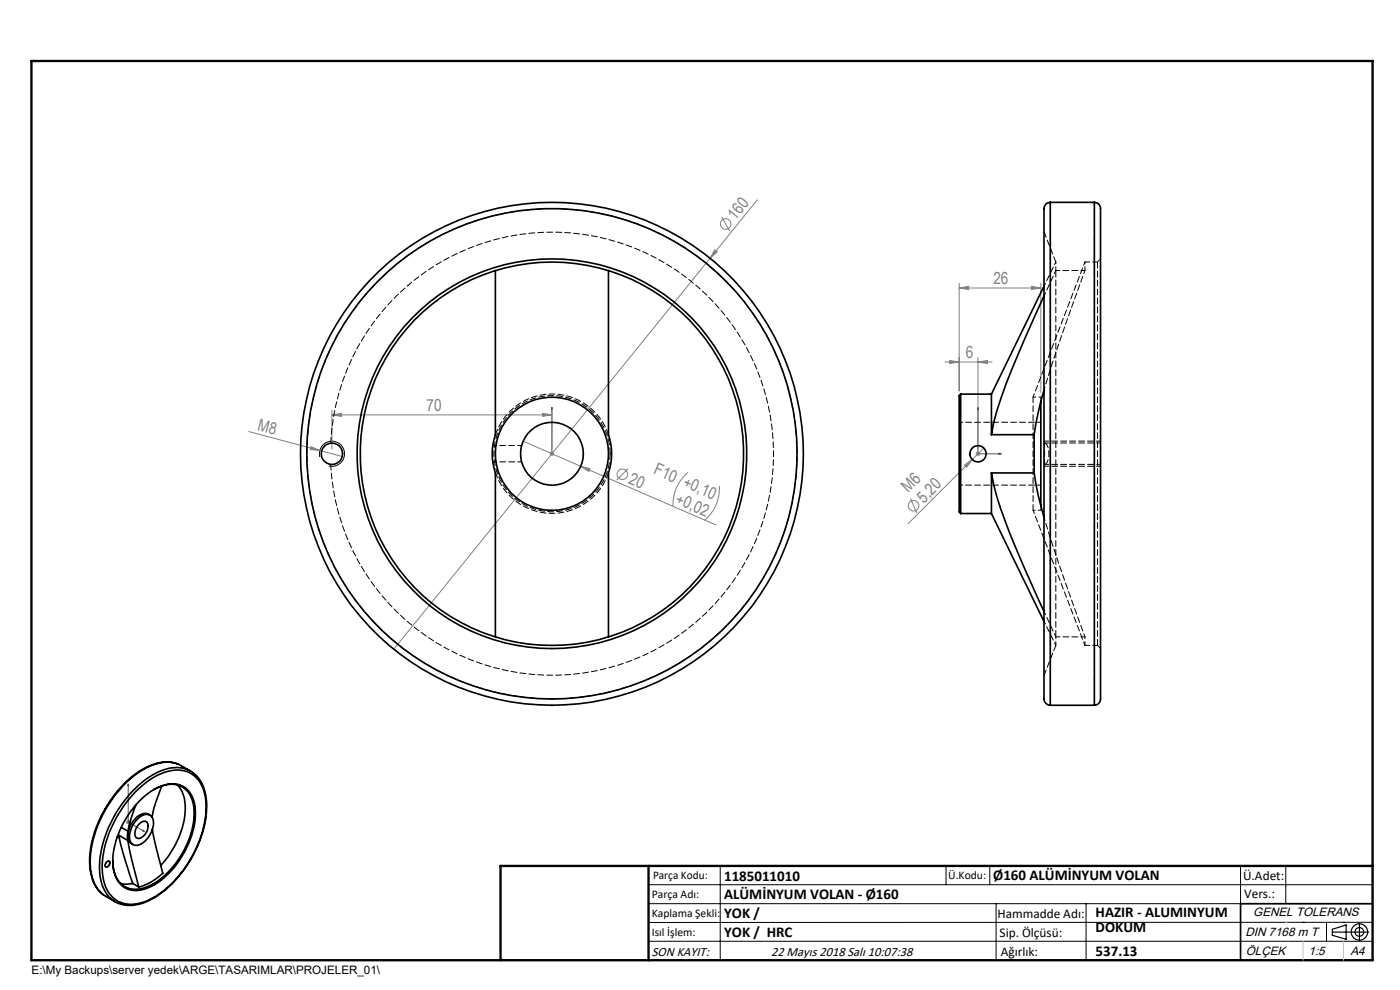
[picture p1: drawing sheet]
<svg xmlns="http://www.w3.org/2000/svg" width="297mm" height="210mm" viewBox="0 0 297 210" stroke-linecap="round" stroke-linejoin="round" font-family="sans-serif">
<g fill="none" stroke="#808080" stroke-width=".21">
<path d="M150.6 54.8l-67.1 82.9M151.6 53l.6 .4-1.6 1.4zM153.1 46l1.7 3M160.7 42.4l-10.1 12.4M200.5 76.8h10M201.5 76.5l2 .3-2 .3zM203.5 61.1l2-.4v.7zM203.5 60.1v22.8M203.5 61.1h17.3M207.5 76.8l2-.3v.6zM207.5 75.8v19.4M218.8 60.7l2 .4-2 .3z"/>
<path d="M220.8 60.1v23.1M52.8 91.5l20.2 5.4M66 94.7l1.8 .9-2-.3zM70.4 88l2-.3v.6zM70.4 87v8.2M70.4 88h46.7M111 93.6l12.2 5.3M115.1 87.7l2 .3-2 .3zM116.6 96.3h1M116.7 95.9l.7 .7M117.1 95.8v1M117.1 87v8.2"/>
<path d="M117.4 95.9l-.7 .7M123.2 98.9l2 .5-.3 .6zM123.2 98.9l28.7 12.5M133.2 99.4l-2.4 2.4M204.6 98.7l1.7-1.2-1.2 1.6zM207 96.3h1M207.1 95.9l.7 .7M207.5 95.8v1M208.7 95l-16 16.1M145.9 100.2a8.7 8.7 0 0 0-3.1 7.2M152.6 103.1a8.9 8.9 0 0 1-3.1 7.3M193.1 105.7l1.4 3.2"/>
<path d="M26.7 174.4h1M26.8 174.1l.8 .7M27.2 173.9v1M27.6 174.1l-.8 .7"/>
<circle cx="154" cy="47.5" r="1.11"/>
<circle cx="132" cy="100.6" r="1.13"/>
<circle cx="193.8" cy="107.3" r="1.11"/>
</g>
<g fill="none" stroke="#000" stroke-width=".21">
<path d="M67.8 96.9a2.68 2.68 0 0 1 2.4-3.3 2.68 2.68 0 0 1 2.9 2.9 2.68 2.68 0 0 1-3.4 2.3M22.7 182.7a.4 .4 0 0 1 .6-.1 .4 .4 0 0 1 0 .6 .65 .65 0 0 1-.3 .7 .65 .65 0 0 1-.7-.1v-.4zM137.6 187.7h153.6M137.6 191.7h153.6M137.6 199.7h153.6M152.8 183.7v20M200.7 183.7v4M210 183.7v4M211.3 191.7v12M230.4 191.7v12M263.2 183.7v20M272.8 183.7v8"/>
<path d="M276.4 195.6h.1M281.4 195.6v4.1M285 195.6h.1M291.2 195.6l-153.6 .1"/>
</g>
<path d="M221.6 98.9v-5.3" fill="none" stroke="#000" stroke-width=".21" stroke-dasharray="1.3 .6" stroke-dashoffset="-.1" stroke-linecap="butt"/>
<g fill="none" stroke="#000" stroke-width=".25">
<path d="M282.6 197.7h7.8M282.6 197.1l3-.9v3l-3-.8zM288.4 195.8v3.8M106.2 203.7h185"/>
<circle cx="288.4" cy="197.7" r="1.74"/>
<circle cx="288.4" cy="197.7" r=".93"/>
</g>
<path d="M117.1 96.1v.3zM117.1 86.4v.5v-.5M117.1 96.3h.1M117.1 86.4v9.9M207.5 86.4l.1 .5h-.2zM207.5 86.4v9.9h4.9M211.9 96.1l.5 .2-.5 .1zM27.2 166.3v8.1l3.5 2M27.2 166.3l.1 .5-.2-.1zM30.3 176.1l.4 .3-.4-.1z" fill="none" stroke="#00f" stroke-width=".21"/>
<path d="M221.6 98.9h11.9M233.5 93.6h-11.9" fill="none" stroke="#000" stroke-width=".21" stroke-dasharray="1.3 .6" stroke-dashoffset=".4"/>
<path d="M291.2 191.7h-28v12" fill="none" stroke="#000" stroke-width=".35"/>
<path d="M6.7 12.9h284.5v190.8h-284.5zM137.6 183.7v20M291.2 183.7h-185v20" fill="none" stroke="#000" stroke-width=".5"/>
<path d="M276.4 199.7v4M285 199.7v4" fill="none" stroke="#c0c0c0" stroke-width=".21"/>
<path d="M272.8 195.6h.1" fill="none" stroke="#c0c0c0" stroke-width=".25"/>
<g fill="#00f">
<path d="M117.1 96.1v.3zM117.1 86.4v.5z"/>
<path d="M211.9 96.1l.5 .2-.5 .1zM207.5 86.4l.1 .5h-.2z"/>
<path d="M30.3 176.1l.4 .3-.4-.1zM27.2 166.3l.1 .5-.2-.1z"/>
</g>
<g fill="#808080">
<path d="M66 94.7l1.8 .9-2-.3z"/>
<path d="M204.6 98.7l1.7-1.2-1.2 1.6z"/>
<path d="M151.6 53l.6 .4-1.6 1.4z"/>
<path d="M123.2 98.9l2 .5-.3 .6z"/>
<path d="M115.1 87.7l2 .3-2 .3zM70.4 88l2-.3v.6zM207.5 76.8l2-.3v.6zM201.5 76.5l2 .3-2 .3zM218.8 60.7l2 .4-2 .3zM203.5 61.1l2-.4v.7z"/>
</g>
<g fill="none" stroke="#000" stroke-width=".35">
<path d="M105.1 57.4v34.8a12.6 12.6 0 0 0 0 8.1v34.8M129.1 57.4v34.8a12.6 12.6 0 0 1 0 8.1v34.8M222.8 42.9a1.47 1.47 0 0 0-1.3 1.8v101.6a3.9 3.9 0 0 0 .4 2.9l.4 .3 .5 .1M222.8 42.9v106.7M222.8 42.9h9.4M232.2 42.9a1.43 1.43 0 0 1 1.3 1.8v101.6a3.9 3.9 0 0 1-.4 2.9l-.4 .3-.5 .1M232.2 42.9v106.7M221.5 62.8l-.7 1.4a232.7 232.7 0 0 0-9.3 23l-1.2 5M221.5 60.7l-11.2 22.9M203.8 83.6v25.3M203.8 83.6a.85 .85 0 0 0-.3 1v23.3a.89 .89 0 0 0 .3 1M203.8 83.6h6.5"/>
<path d="M210.3 83.6v8.6M210.3 92.2h9.1M219.4 92.2v8.1M220.8 85.1v22.2M221.5 82.8a67.3 67.3 0 0 0-2.1 9.4M203.8 108.9h6.5M210.3 100.3v8.6M210.3 100.3a78.4 78.4 0 0 0 6.3 18.5l4.9 10.9M210.3 108.9l11.2 22.9M210.3 100.3h9.1M219.4 100.3a61.9 61.9 0 0 0 2.1 9.5M222.8 149.6h9.4"/>
<path d="M24.9 177.5l.4 .2M25.7 175.5l1.5 .8M27.2 178.3l.7 3.8 1.6 6.1M27.2 176.3l-.2 .9 .2 1.1M27.2 178.3l-2-1.1 .9 3.7 2.1 6.5M28.2 167.7a13.9 13.9 0 0 1 9.5-4.9 6.5 6.5 0 0 1 6 6.1 21.9 21.9 0 0 1-4 14.7 19 19 0 0 1-10.2 8.2 6.2 6.2 0 0 1-8.1-5.2 20.8 20.8 0 0 1 3.2-14.2l1.5-2.1zM28.8 170.8l-1 2.9-.6 2.6M28.9 167.8a13.5 13.5 0 0 1 8.7-4.5 5.9 5.9 0 0 1 5.8 5.1 19.7 19.7 0 0 1-2.7 13.2 20.4 20.4 0 0 1-10.4 9.8 5.9 5.9 0 0 1-8.1-3.8 17.7 17.7 0 0 1 1.9-12.9 25.6 25.6 0 0 1 4.8-6.9zM29.3 173.6a1.98 1.98 0 0 1 2.8-.4 3.9 3.9 0 0 1-.7 4.5 3.2 3.2 0 0 1-3 1.5 2.45 2.45 0 0 1-.6-3.2l.7-1.5zM29.4 174.9a1.1 1.1 0 0 1 2-.1 2.62 2.62 0 0 1-2.2 3 1.31 1.31 0 0 1-.4-1.9zM29.5 170a10.3 10.3 0 0 1 7.8-3.7 5.1 5.1 0 0 1 4.1 5.3 19 19 0 0 1-5.5 13.6 10.3 10.3 0 0 1-7.8 3.7 5 5 0 0 1-4.1-4.8 18.3 18.3 0 0 1 5-13.6zM31.8 172.9a2.28 2.28 0 0 0-3.1 .8 4.8 4.8 0 0 0-1.4 4.7l.9 .7"/>
<path d="M32.3 175.9l.8 3.6 1.4 5.7a11.8 11.8 0 0 1-5 3M32.6 167.5a5.6 5.6 0 0 1 6.8 0 7.7 7.7 0 0 1 1.7 6.6 19.2 19.2 0 0 1-9.1 13.6 5.3 5.3 0 0 1-6.6-.6 7.3 7.3 0 0 1-1.5-4.5M34.3 166.7l-1.6 4.5-.5 2.2M37.6 166.5a7.6 7.6 0 0 1 1.6 6.5 19.9 19.9 0 0 1-5.1 10.6M37.7 162.1a9 9 0 0 0-8.2 1.5 24.9 24.9 0 0 0-10.5 19.5 8.3 8.3 0 0 0 2.8 6.6M37.8 162.1l2.6 1.5M37.8 162.1a8.2 8.2 0 0 0-7.4 1.1 24.8 24.8 0 0 0-11.3 19.6 8.2 8.2 0 0 0 3.1 7.2l2.2 1.3M22.8 182.7a.37 .37 0 0 1 .5 .1 .37 .37 0 0 1-.1 .5 .52 .52 0 0 1-.3 .5 .52 .52 0 0 1-.6-.1l.2-.6zM25.6 187.4l1.1 .2 1.5-.2M28.2 187.4l1.3 .8"/>
<circle cx="70.4" cy="96.2" r="2.26"/>
<circle cx="117.1" cy="96.2" r="40.7"/>
<circle cx="117.1" cy="96.2" r="41.3"/>
<circle cx="117.1" cy="96.2" r="6.7"/>
<circle cx="117.1" cy="96.3" r="12"/>
<circle cx="117.1" cy="96.3" r="53.3"/>
<circle cx="117.1" cy="96.3" r="52"/>
<circle cx="207.5" cy="96.3" r="1.74"/>
</g>
<path d="M117.1 148.2a52 52 0 0 0 45.5-77.1 52 52 0 0 0-89.6-2.5 52 52 0 0 0 41.3 79.6h2.8" fill="none" stroke="#000" stroke-width=".21" stroke-dasharray="1.3 .6" stroke-dashoffset=".2"/>
<path d="M232.8 55.6v81.3M70.2 98.5a47 47 0 0 0 71.1 38.1 47 47 0 0 0 0-80.7 47 47 0 0 0-71.1 38.1M129.4 96.2a12.3 12.3 0 0 1-18.1 10.9 12.3 12.3 0 0 1-1.1-21.1 12.3 12.3 0 0 1 19.2 8.9v1.3" fill="none" stroke="#000" stroke-width=".21" stroke-dasharray="1.3 .6"/>
<path d="M224 55.6l-2.5-6.4M129.1 92.2a12.7 12.7 0 0 0-12-8.6 12.7 12.7 0 0 0-12 8.6M219.2 84.2v24M221.8 94a3.6 3.6 0 0 1 0 4.5M105.1 100.3a12.7 12.7 0 0 0 12 8.6 12.7 12.7 0 0 0 12-8.6M221.5 143.2l2.5-6.3" fill="none" stroke="#000" stroke-width=".21" stroke-dasharray="1.3 .6" stroke-dashoffset=".1"/>
<path d="M230.2 57.4h-6.2M104.6 98h6.1M110.7 94.5h-6.1M220.8 84.2v.9M221.6 98.5h11.9M233.5 94h-11.9M220.8 107.3v.9M230.2 135.1h-6.2" fill="none" stroke="#000" stroke-width=".21" stroke-dasharray="1.3 .6" stroke-dashoffset=".4"/>
<path d="M224 55.6v1.8M230.2 55.6v1.8M224 135.1v1.8M230.2 135.1v1.8" fill="none" stroke="#000" stroke-width=".21" stroke-dasharray="1.3 .6" stroke-dashoffset=".9"/>
<path d="M224 57.4v77.7" fill="none" stroke="#000" stroke-width=".21" stroke-dasharray="1.3 .6" stroke-dashoffset="-.1"/>
<path d="M230.2 57.4l-1.4 3.6a368 368 0 0 0-7.3 21.7M221.5 109.7l3.5 11 5.2 14.4M222.8 149.6v-106.7M232.2 149.6v-106.7" fill="none" stroke="#000" stroke-width=".21" stroke-dasharray="1.3 .6" stroke-dashoffset=".6"/>
<path d="M230.2 55.6l-11 28.6M233.5 54.9l-.7 .7M221.5 62.8l2.5-5.4M220.8 89.6h-17.3M203.5 102.9h17.3M219.2 108.2l11 28.7M224 135.1l-2.5-5.4M232.8 136.9l.7 .7" fill="none" stroke="#000" stroke-width=".21" stroke-dasharray="1.3 .6" stroke-dashoffset=".5"/>
<path d="M232.8 55.6h-2.6M230.2 136.9h2.6" fill="none" stroke="#000" stroke-width=".21" stroke-dasharray="1.3 .6" stroke-dashoffset=".3"/>
<path d="M224 55.6l-2.5 5.1M221.5 131.8l2.5 5.1" fill="none" stroke="#000" stroke-width=".21" stroke-dasharray="1.3 .6" stroke-dashoffset=".7"/>
<path d="M220.8 84.2h-1.6M219.2 108.2h1.6" fill="none" stroke="#000" stroke-width=".21" stroke-dasharray="1.3 .6" stroke-dashoffset=".8"/>
<g font-size="3.5" fill="#808080">
<text x="156" y="46.8" transform="rotate(-51 156 46.8)">160</text>
<text x="210.7" y="60.3">26</text>
<text x="204.9" y="76">6</text>
<text x="90.5" y="87.2">70</text>
<text x="54.5" y="91.2" transform="rotate(15 54.5 91.2)">M8</text>
<text x="138.5" y="100.4" transform="rotate(23 138.5 100.4)">F10 +0,10</text>
<text x="133.2" y="102.4" transform="rotate(23 133.2 102.4)">20</text>
<text x="143.1" y="106.7" transform="rotate(23 143.1 106.7)">+0,02</text>
<text x="192.7" y="104.5" transform="rotate(-45 192.7 104.5)">M6</text>
<text x="196" y="106.8" transform="rotate(-45 196 106.8)">5,20</text>
</g>
<g font-size="3.2">
<text x="153.6" y="186.8">1185011010</text>
<text x="153.6" y="190.8">ALÜMİNYUM VOLAN - Ø160</text>
<text x="210.7" y="186.6">Ø160 ALÜMİNYUM VOLAN</text>
<text x="153.6" y="194.8">YOK /</text>
<text x="232.4" y="194.5">HAZIR - ALUMINYUM</text>
<text x="232.4" y="197.7">DOKUM</text>
<text x="153.6" y="198.8">YOK / HRC</text>
<text x="232.4" y="202.8">537.13</text>
</g>
<g font-size="2.8">
<text x="263.7" y="186.7">Ü.Adet:</text>
<text x="263.9" y="190.5">Vers.:</text>
<text x="211.6" y="194.8">Hammadde Adı:</text>
<text x="138.3" y="202.8">SON KAYIT:</text>
<text x="163.6" y="202.8">22 Mayıs 2018 Salı 10:07:38</text>
<text x="212.1" y="198.7">Sip. Ölçüsü:</text>
<text x="212.3" y="202.7">Ağırlık:</text>
</g>
<g font-size="2.6">
<text x="265.9" y="194.4">GENEL TOLERANS</text>
<text x="264.2" y="198.5">DIN 7168 m T</text>
<text x="264.3" y="202.6">ÖLÇEK</text>
<text x="277.6" y="202.6">1:5</text>
<text x="286.5" y="202.6">A4</text>
</g>
<g font-size="2.5">
<text x="138.3" y="190.5">Parça Adı:</text>
<text x="138.5" y="186.5">Parça Kodu:</text>
<text x="201.2" y="186.5">Ü.Kodu:</text>
<text x="138.3" y="194.5">Kaplama Şekli:</text>
<text x="138.3" y="198.6">Isıl İşlem:</text>
<text x="6.7" y="206.7">E:\My Backups\server yedek\ARGE\TASARIMLAR\PROJELER_01\</text>
</g>
</svg>
